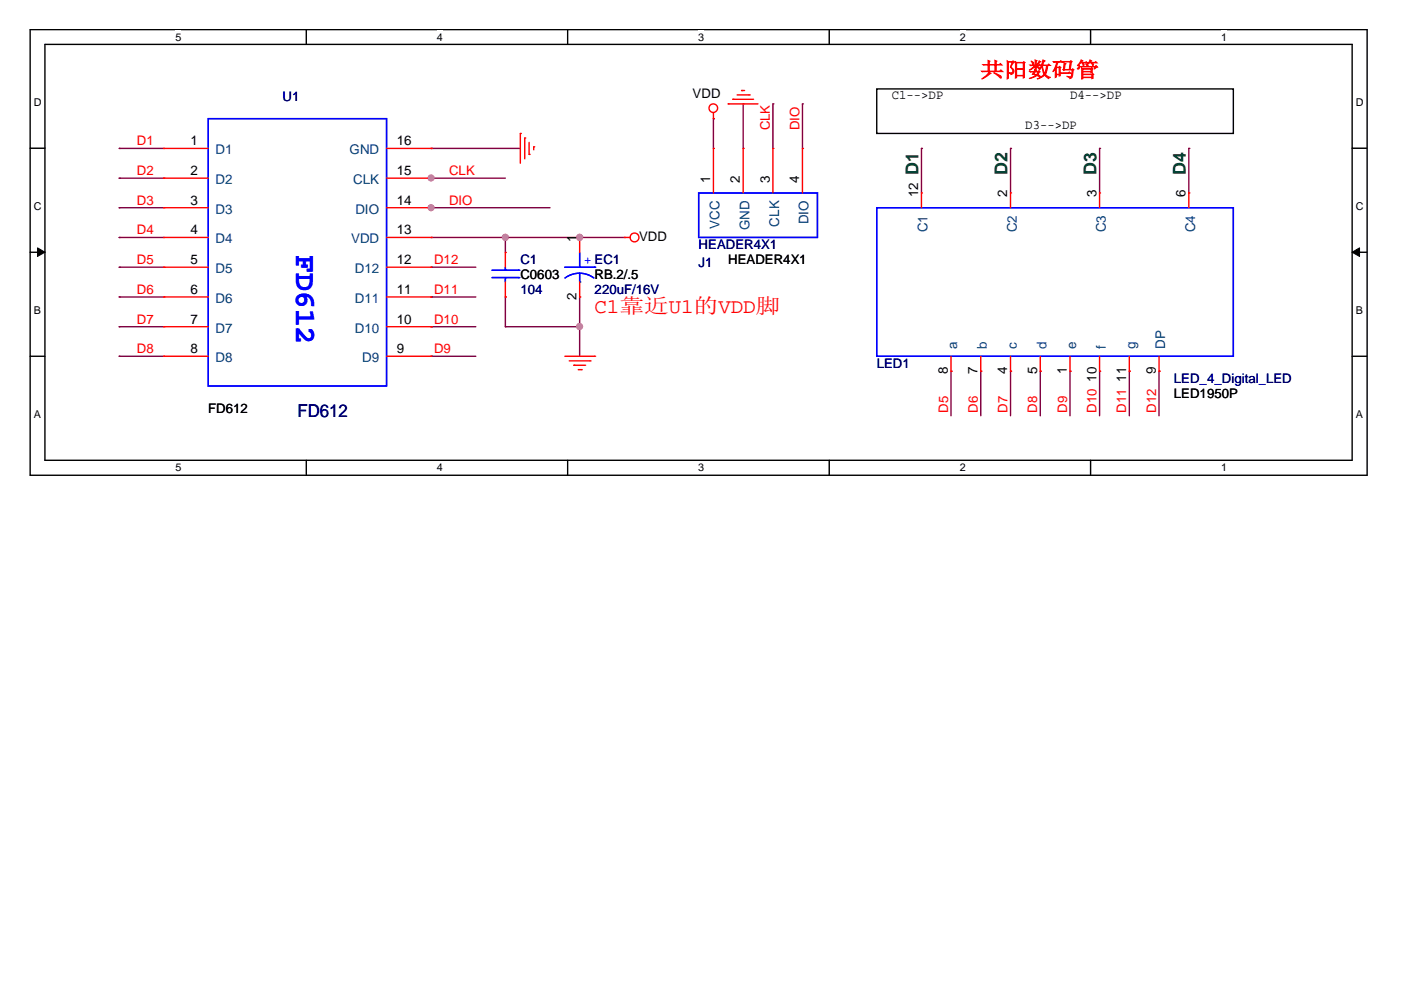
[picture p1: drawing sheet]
<svg xmlns="http://www.w3.org/2000/svg" width="297mm" height="210mm" viewBox="0 0 297 210" stroke-linecap="round" stroke-linejoin="round" font-family="sans-serif">
<path d="M6.4 6.3h283.5v94.5h-283.5zM9.5 9.4h277.2v88.2h-277.2z" fill="none" stroke="#000" stroke-width=".3"/>
<g fill="#fff">
<path d="M37.2 6.5h1.2v2.6h-1.2z"/>
<path d="M37.2 97.8h1.2v2.6h-1.2z"/>
</g>
<path d="M64.9 6.3v3.1M64.9 97.6v3.1" fill="none" stroke="#000" stroke-width=".3"/>
<g fill="#fff">
<path d="M92.6 6.5h1.3v2.6h-1.3z"/>
<path d="M92.6 97.8h1.3v2.6h-1.3z"/>
</g>
<path d="M120.4 6.3v3.1M120.4 97.6v3.1" fill="none" stroke="#000" stroke-width=".3"/>
<g fill="#fff">
<path d="M148 6.5h1.3v2.6h-1.3z"/>
<path d="M148 97.8h1.3v2.6h-1.3z"/>
</g>
<path d="M175.8 6.3v3.1M175.8 97.6v3.1" fill="none" stroke="#000" stroke-width=".3"/>
<g fill="#fff">
<path d="M203.5 6.5h1.2v2.6h-1.2z"/>
<path d="M203.5 97.8h1.2v2.6h-1.2z"/>
</g>
<path d="M231.2 6.3v3.1M231.2 97.6v3.1" fill="none" stroke="#000" stroke-width=".3"/>
<g fill="#fff">
<path d="M258.9 6.5h1.2v2.6h-1.2z"/>
<path d="M258.9 97.8h1.2v2.6h-1.2z"/>
<path d="M7.2 20.4h1.6v2.6h-1.6z"/>
<path d="M287.5 20.4h1.6v2.6h-1.6z"/>
<path d="M7.2 42.4h1.6v2.6h-1.6z"/>
<path d="M287.5 42.4h1.6v2.6h-1.6z"/>
</g>
<path d="M6.4 31.4h3.1M286.7 31.4h3.1" fill="none" stroke="#000" stroke-width=".3"/>
<g fill="#fff">
<path d="M7.2 64.4h1.5v2.6h-1.5z"/>
<path d="M287.5 64.4h1.5v2.6h-1.5z"/>
</g>
<path d="M6.4 53.5h3.1M286.7 53.5h3.1" fill="none" stroke="#000" stroke-width=".3"/>
<g fill="#000" stroke="#000" stroke-width=".21">
<path d="M8 52.5l1.5 1-1.5 .9z" fill-rule="evenodd"/>
<path d="M286.7 53.5l1.5-1v1.9z" fill-rule="evenodd"/>
</g>
<g fill="#fff">
<path d="M7.2 86.5h1.5v2.6h-1.5z"/>
<path d="M287.5 86.5h1.5v2.6h-1.5z"/>
</g>
<path d="M185.9 18.9h75.6v9.4h-75.6zM6.4 75.5h3.1M286.7 75.5h3.1" fill="none" stroke="#000" stroke-width=".3"/>
<g fill="none" stroke="#800040" stroke-width=".3">
<path d="M25.3 37.8h.1M25.3 31.5h.1M25.3 37.8h9.4M25.3 31.5h9.4M91.4 37.8h.1M91.4 31.5h.1M91.4 37.8h15.7M91.4 31.5h18.9M151.3 25.2h.1M151.3 25.2v6.3M157.6 22h.1M157.6 22v9.5"/>
<path d="M163.9 22h.1M163.9 22v9.5M170.1 22h.1M170.1 22v9.5M195.4 31.5h.1M195.4 31.5v9.4M214.2 31.5h.1M214.2 31.5v9.4M233.1 31.5h.1M233.1 31.5v9.4M252.1 31.5h.1M252.1 31.5v9.4"/>
<path d="M25.3 56.7h.1M25.3 50.3h.1M25.3 44h.1M25.3 44h9.4M25.3 56.7h9.4M25.3 50.3h9.4M91.4 44h.1M91.4 56.7h.1M91.4 50.3h.1M91.4 44h25.2M91.4 56.7h9.5M91.4 50.3h41"/>
<path d="M107.1 50.3h.1M107.1 50.3v3.2M122.9 50.3h.1M25.3 69.3h.1M25.3 63h.1M25.3 75.5h.1M25.3 69.3h9.4M25.3 63h9.4M25.3 75.5h9.4M91.4 63h.1M91.4 69.3h.1M91.4 75.5h.1"/>
<path d="M91.4 69.3h9.5M91.4 63h9.5M91.4 75.5h9.5M107.1 63h.1M107.1 69.3h.1M107.1 63v6.3M107.1 69.3h15.8M122.9 63h.1M122.9 69.3h.1M122.9 63v12.5M201.6 78.7h.1M201.6 78.7v9.5"/>
<path d="M207.9 78.7h.1M207.9 78.7v9.5M214.2 78.7h.1M214.2 78.7v9.5M220.6 78.7h.1M220.6 78.7v9.5M226.9 78.7h.1M226.9 78.7v9.5M233.1 78.7h.1M233.1 78.7v9.5M239.4 78.7h.1M239.4 78.7v9.5"/>
<path d="M245.7 78.7h.1M245.7 78.7v9.5"/>
</g>
<g fill="#f0f" stroke="#f0f" stroke-width=".3">
<circle cx="91.4" cy="44" r=".59"/>
<circle cx="91.4" cy="37.7" r=".59"/>
<circle cx="107.1" cy="50.3" r=".6"/>
<circle cx="122.9" cy="69.2" r=".59"/>
<circle cx="122.9" cy="50.3" r=".6"/>
</g>
<g fill="none" stroke="#f00" stroke-width=".3">
<path d="M157.2 19.2h.1M157.2 19.2h.7M34.7 31.5h.1M34.7 37.8h.1M34.7 37.8h9.5M34.7 31.5h9.5M82 37.8h9.4M82 31.5h9.4M91.4 37.8h.1M91.4 31.5h.1M110.3 28.3h.1M110.3 28.3v6.3"/>
<path d="M111.3 29.3h.1M111.3 29.3v4.4M112.2 32.7h.1M112.2 30.2v2.5M113.2 31.1h.1M113.2 31.1v.7M151.3 25.2h.1M151.3 31.5h.1M151.3 23.9v1.3M151.3 31.5v9.4M154.4 22h.1M154.4 22h6.3"/>
<path d="M155.4 21.1h.1M155.4 21.1h4.4M156.3 20.1h2.5M157.6 31.5h.1M157.6 31.5v9.4M158.8 20.1h.1M163.9 31.5h.1M163.9 31.5v9.4M170.1 31.5h.1M170.1 31.5v9.4M34.7 44h.1M34.7 50.3h.1"/>
<path d="M34.7 56.7h.1M34.7 50.3h9.5M34.7 44h9.5M34.7 56.7h9.5M82 50.3h9.4M82 44h9.4M82 56.7h9.4M91.4 50.3h.1M91.4 44h.1M91.4 56.7h.1M107.1 53.5h.1M107.1 53.5v3.2"/>
<path d="M107.1 59.8v3.2M122.9 50.3h.1M122.9 50.3v3.2M122.9 59.8v3.2M132.4 50.3h.1M132.4 50.3h1.2M195.4 40.9h.1M195.4 40.9v3.1M214.2 40.9h.1M214.2 40.9v3.1M233.1 40.9h.1M233.1 40.9v3.1"/>
<path d="M252.1 40.9h.1M252.1 40.9v3.1M34.7 69.3h.1M34.7 75.5h.1M34.7 63h.1M34.7 75.5h9.5M34.7 69.3h9.5M34.7 63h9.5M82 75.5h9.4M82 69.3h9.4M82 63h9.4M91.4 75.5h.1"/>
<path d="M91.4 69.3h.1M91.4 63h.1M107.1 63h.1M119.8 75.5h6.3M120.7 76.5h4.4M121.7 77.4h.1M121.7 77.4h2.5M122.6 78.4h.6M122.9 63h.1M123.2 78.4h.1M125.1 76.5h.1M126.1 75.5h.1"/>
<path d="M201.6 78.7h.1M201.6 75.5v3.2M207.9 78.7h.1M207.9 75.5v3.2M214.2 78.7h.1M214.2 75.5v3.2M220.6 78.7h.1M220.6 75.5v3.2M226.9 78.7h.1M226.9 75.5v3.2M233.1 78.7h.1M233.1 75.5v3.2"/>
<path d="M239.4 78.7h.1M239.4 75.5v3.2M245.7 78.7h.1M245.7 75.5v3.2"/>
<circle cx="151.2" cy="22.9" r=".91"/>
<circle cx="134.5" cy="50.3" r=".94"/>
</g>
<g fill="none" stroke="#00f" stroke-width=".3">
<path d="M44.2 25.2h37.8v56.6h-37.8zM104.3 58.9h5.7M104.3 57.3h5.7M107.1 57.3h.1M107.1 58.9h.1M107.1 56.7v.6M107.1 58.9v.9M110 58.9h.1M110 57.3h.1M119.8 56.7h6.3M119.8 58.9a5.1 5.1 0 0 1 6.1 0M122.9 59.8h.1"/>
<path d="M122.9 56.7h.1M122.9 53.5v3.2M122.9 57.9v1.9M126.1 56.7h.1M148.1 40.9h25.2v9.4h-25.2zM185.9 44h75.6v31.5h-75.6z"/>
</g>
<text font-size="6.3" fill="#00f" x="62.8" y="54.1" transform="rotate(90 62.8 54.1)">FD612</text>
<g font-size="4.4" fill="#f00">
<text x="207.9" y="16.3">共阳数码管</text>
<text x="126.1" y="66.4">C1靠近U1的VDD脚</text>
</g>
<g font-size="3.8" fill="#004000">
<text x="194.7" y="37.1" transform="rotate(-90 194.7 37.1)">D1</text>
<text x="213.6" y="37.1" transform="rotate(-90 213.6 37.1)">D2</text>
<text x="232.5" y="37.1" transform="rotate(-90 232.5 37.1)">D3</text>
<text x="251.4" y="37.1" transform="rotate(-90 251.4 37.1)">D4</text>
</g>
<text font-size="3.8" fill="#000080" x="63.1" y="88.4">FD612</text>
<g font-size="2.8" fill="#000080">
<text x="59.9" y="21.4">U1</text>
<text x="148.1" y="52.9">HEADER4X1</text>
<text x="110.3" y="56.1">C1</text>
<text x="148.1" y="56.7">J1</text>
<text x="110.3" y="62.3">104</text>
<text x="126.1" y="62.3">220uF/16V</text>
<text x="185.9" y="78.1">LED1</text>
<text x="248.9" y="81.3">LED_4_Digital_LED</text>
</g>
<g font-size="2.8">
<text x="146.9" y="20.8">VDD</text>
<text x="189.1" y="21.1">C1--&gt;DP</text>
<text x="226.9" y="21.1">D4--&gt;DP</text>
<text x="217.4" y="27.4">D3--&gt;DP</text>
<text x="40.4" y="30.8">1</text>
<text x="84.2" y="30.8">16</text>
<text x="40.4" y="37.1">2</text>
<text x="84.2" y="37.1">15</text>
<text x="150.6" y="38.7" transform="rotate(-90 150.6 38.7)">1</text>
<text x="156.9" y="38.7" transform="rotate(-90 156.9 38.7)">2</text>
<text x="163.2" y="38.7" transform="rotate(-90 163.2 38.7)">3</text>
<text x="169.5" y="38.7" transform="rotate(-90 169.5 38.7)">4</text>
<text x="194.7" y="41.8" transform="rotate(-90 194.7 41.8)">12</text>
<text x="213.6" y="41.8" transform="rotate(-90 213.6 41.8)">2</text>
<text x="232.5" y="41.8" transform="rotate(-90 232.5 41.8)">3</text>
<text x="251.4" y="41.8" transform="rotate(-90 251.4 41.8)">6</text>
<text x="40.4" y="43.4">3</text>
<text x="84.2" y="43.4">14</text>
<text x="40.4" y="49.7">4</text>
<text x="84.2" y="49.7">13</text>
<text x="122.2" y="51.3" transform="rotate(-90 122.2 51.3)">1</text>
<text x="135.5" y="51">VDD</text>
<text x="40.4" y="56">5</text>
<text x="84.2" y="56">12</text>
<text x="110.3" y="59.2">C0603</text>
<text x="126.1" y="59.2">RB.2/.5</text>
<text x="154.4" y="56.1">HEADER4X1</text>
<text x="40.4" y="62.3">6</text>
<text x="84.2" y="62.3">11</text>
<text x="122.2" y="63.6" transform="rotate(-90 122.2 63.6)">2</text>
<text x="40.4" y="68.6">7</text>
<text x="84.2" y="68.6">10</text>
<text x="40.4" y="74.9">8</text>
<text x="84.2" y="74.9">9</text>
<text x="201" y="79.3" transform="rotate(-90 201 79.3)">8</text>
<text x="207.3" y="79.3" transform="rotate(-90 207.3 79.3)">7</text>
<text x="213.6" y="79.3" transform="rotate(-90 213.6 79.3)">4</text>
<text x="219.9" y="79.3" transform="rotate(-90 219.9 79.3)">5</text>
<text x="226.2" y="79.3" transform="rotate(-90 226.2 79.3)">1</text>
<text x="232.5" y="81" transform="rotate(-90 232.5 81)">10</text>
<text x="238.8" y="81" transform="rotate(-90 238.8 81)">11</text>
<text x="245.1" y="79.3" transform="rotate(-90 245.1 79.3)">9</text>
<text x="44.2" y="87.6">FD612</text>
<text x="248.9" y="84.4">LED1950P</text>
</g>
<g font-size="2.8" fill="#f00">
<text x="163.2" y="27.7" transform="rotate(-90 163.2 27.7)">CLK</text>
<text x="169.5" y="27.7" transform="rotate(-90 169.5 27.7)">DIO</text>
<text x="29" y="30.8">D1</text>
<text x="29" y="37.1">D2</text>
<text x="95.2" y="37.1">CLK</text>
<text x="29" y="43.4">D3</text>
<text x="95.2" y="43.4">DIO</text>
<text x="29" y="49.7">D4</text>
<text x="29" y="56">D5</text>
<text x="92" y="56">D12</text>
<text x="29" y="62.3">D6</text>
<text x="92" y="62.3">D11</text>
<text x="29" y="68.6">D7</text>
<text x="92" y="68.6">D10</text>
<text x="29" y="74.9">D8</text>
<text x="92" y="74.9">D9</text>
<text x="201" y="87.5" transform="rotate(-90 201 87.5)">D5</text>
<text x="207.3" y="87.5" transform="rotate(-90 207.3 87.5)">D6</text>
<text x="213.6" y="87.5" transform="rotate(-90 213.6 87.5)">D7</text>
<text x="219.9" y="87.5" transform="rotate(-90 219.9 87.5)">D8</text>
<text x="226.2" y="87.5" transform="rotate(-90 226.2 87.5)">D9</text>
<text x="232.5" y="87.5" transform="rotate(-90 232.5 87.5)">D10</text>
<text x="238.8" y="87.5" transform="rotate(-90 238.8 87.5)">D11</text>
<text x="245.1" y="87.5" transform="rotate(-90 245.1 87.5)">D12</text>
</g>
<g font-size="2.8" fill="#004080">
<text x="45.7" y="32.7">D1</text>
<text x="74.1" y="32.7">GND</text>
<text x="45.7" y="39">D2</text>
<text x="74.9" y="39">CLK</text>
<text x="45.7" y="45.3">D3</text>
<text x="75.4" y="45.3">DIO</text>
<text x="171.4" y="47.6" transform="rotate(-90 171.4 47.6)">DIO</text>
<text x="45.7" y="51.6">D4</text>
<text x="74.4" y="51.6">VDD</text>
<text x="152.6" y="48.5" transform="rotate(-90 152.6 48.5)">VCC</text>
<text x="158.9" y="48.9" transform="rotate(-90 158.9 48.9)">GND</text>
<text x="165.2" y="48.1" transform="rotate(-90 165.2 48.1)">CLK</text>
<text x="196.7" y="49.3" transform="rotate(-90 196.7 49.3)">C1</text>
<text x="215.6" y="49.3" transform="rotate(-90 215.6 49.3)">C2</text>
<text x="234.4" y="49.3" transform="rotate(-90 234.4 49.3)">C3</text>
<text x="253.4" y="49.3" transform="rotate(-90 253.4 49.3)">C4</text>
<text x="45.7" y="57.9">D5</text>
<text x="75.2" y="57.9">D12</text>
<text x="45.7" y="64.2">D6</text>
<text x="75.2" y="64.2">D11</text>
<text x="45.7" y="70.5">D7</text>
<text x="75.2" y="70.5">D10</text>
<text x="45.7" y="76.8">D8</text>
<text x="76.8" y="76.8">D9</text>
<text x="202.9" y="74" transform="rotate(-90 202.9 74)">a</text>
<text x="209.3" y="74" transform="rotate(-90 209.3 74)">b</text>
<text x="215.6" y="74" transform="rotate(-90 215.6 74)">c</text>
<text x="221.9" y="74" transform="rotate(-90 221.9 74)">d</text>
<text x="228.2" y="74" transform="rotate(-90 228.2 74)">e</text>
<text x="234.4" y="74" transform="rotate(-90 234.4 74)">f</text>
<text x="240.7" y="74" transform="rotate(-90 240.7 74)">g</text>
<text x="247.1" y="74" transform="rotate(-90 247.1 74)">DP</text>
</g>
<text font-size="2.8" fill="#00f" x="123.9" y="56.1">+ EC1</text>
<g font-size="2.3">
<text x="37.2" y="8.6">5</text>
<text x="92.6" y="8.6">4</text>
<text x="148" y="8.6">3</text>
<text x="203.5" y="8.6">2</text>
<text x="258.9" y="8.6">1</text>
<text x="7.2" y="22.5">D</text>
<text x="287.5" y="22.5">D</text>
<text x="7.2" y="44.5">C</text>
<text x="287.5" y="44.5">C</text>
<text x="7.2" y="66.5">B</text>
<text x="287.5" y="66.5">B</text>
<text x="7.2" y="88.6">A</text>
<text x="287.5" y="88.6">A</text>
<text x="37.2" y="99.9">5</text>
<text x="92.6" y="99.9">4</text>
<text x="148" y="99.9">3</text>
<text x="203.5" y="99.9">2</text>
<text x="258.9" y="99.9">1</text>
</g>
</svg>
